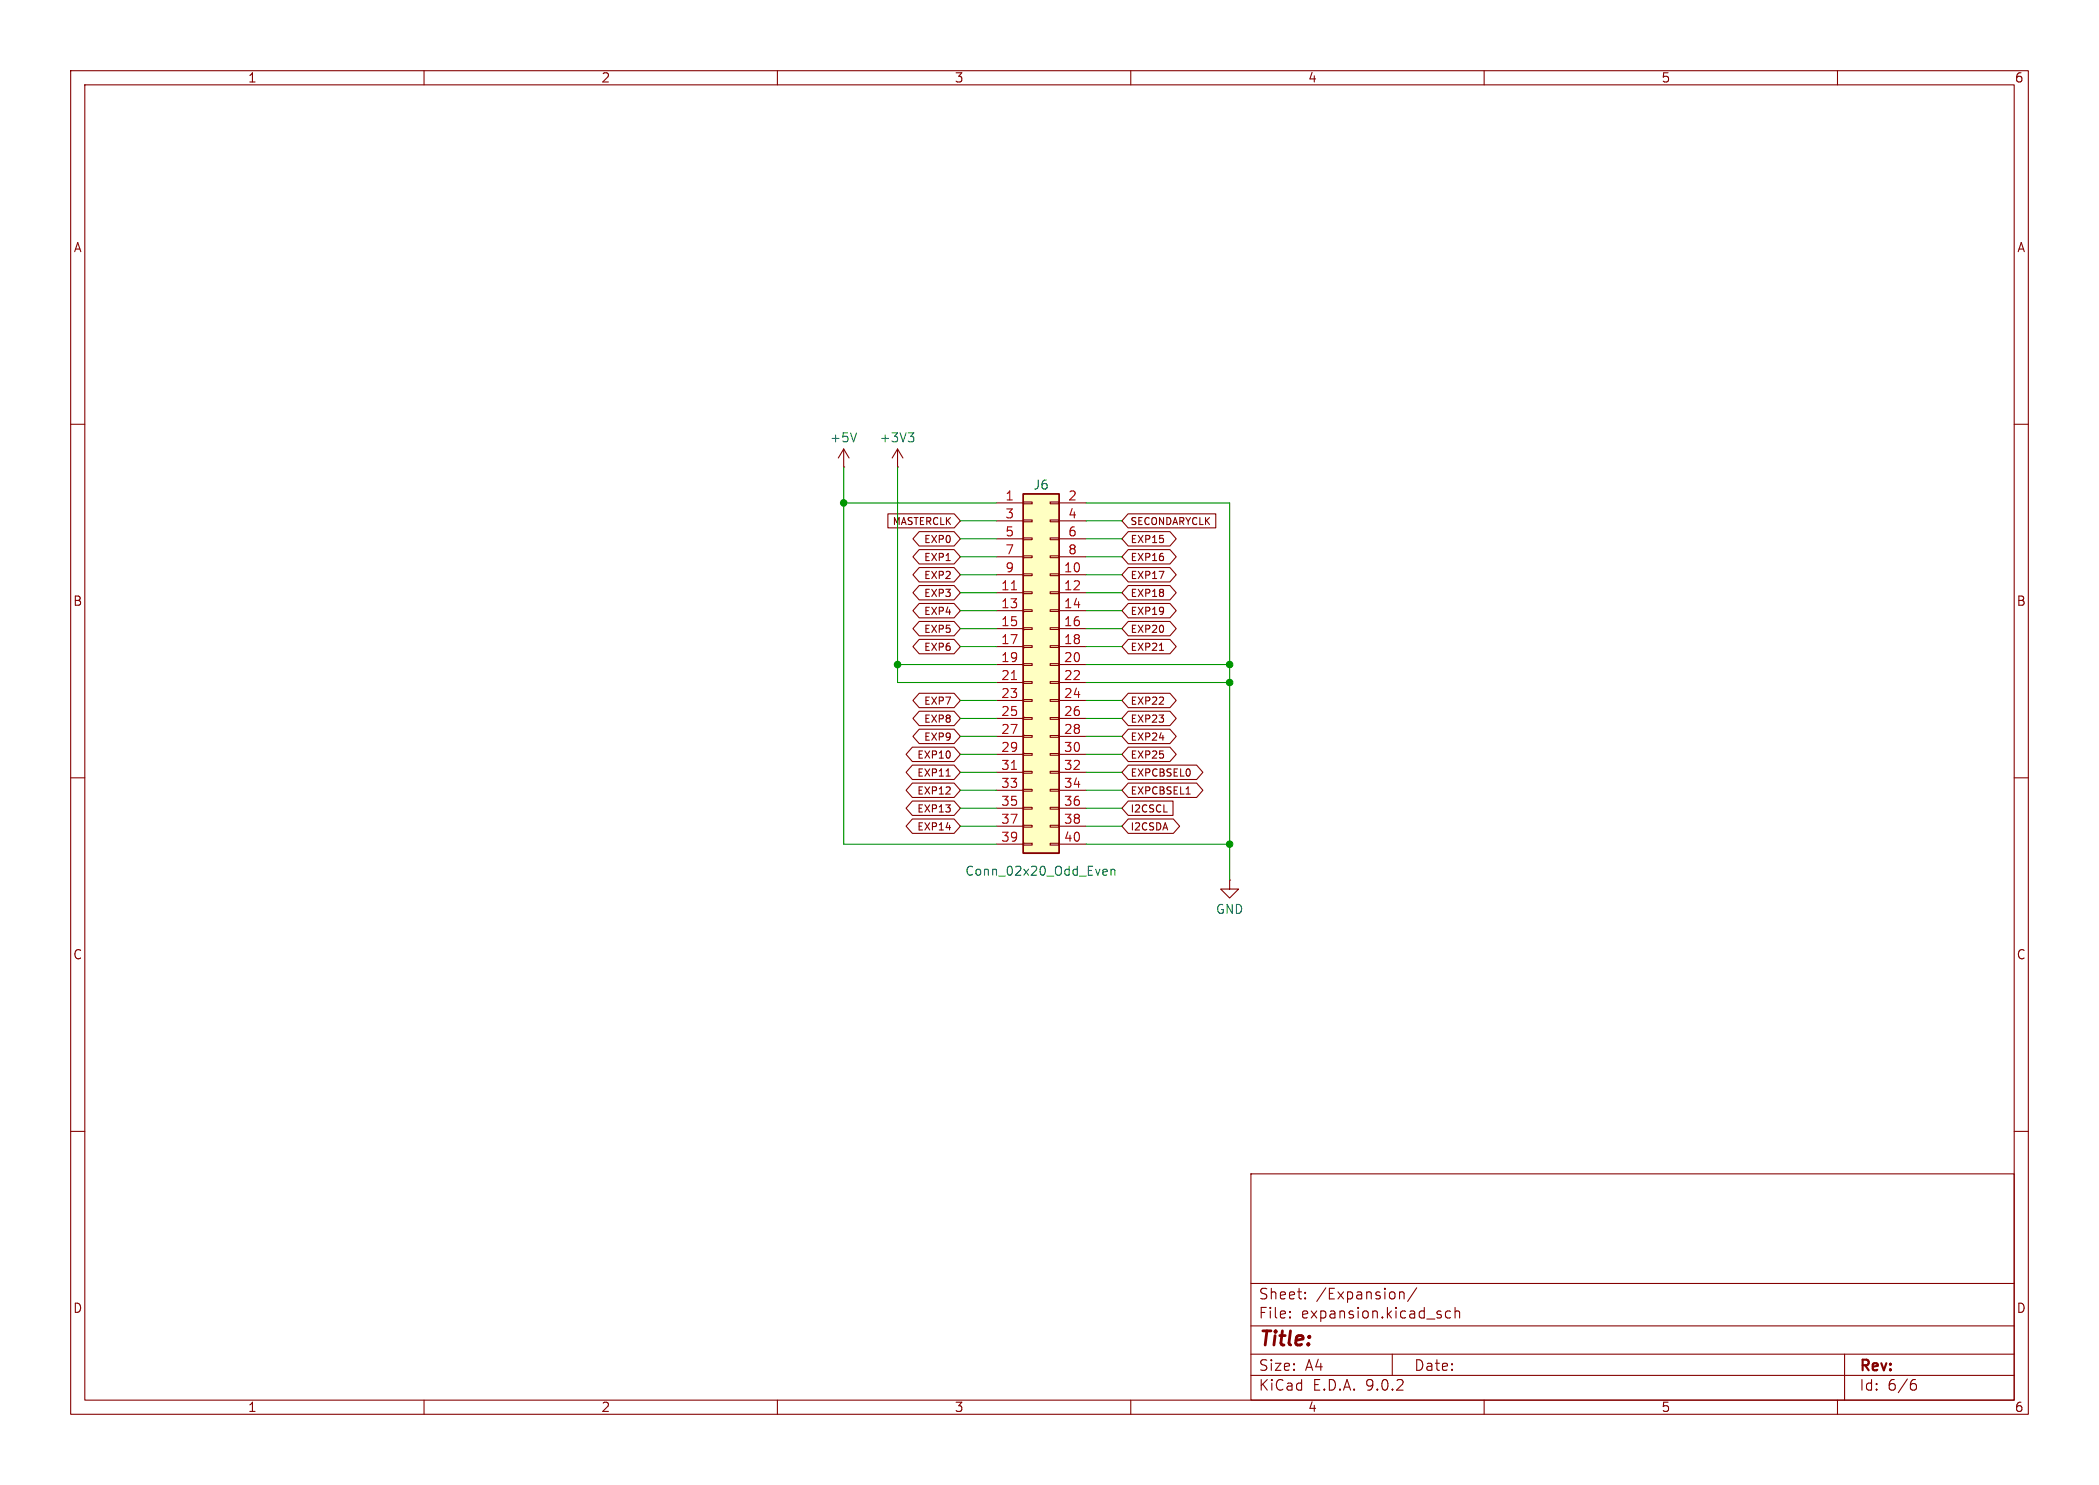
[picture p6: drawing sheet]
<svg xmlns="http://www.w3.org/2000/svg" width="297mm" height="210mm" viewBox="0 0 297 210" stroke-linecap="round" stroke-linejoin="round" font-family="sans-serif">
<g fill="none" stroke="#840000" stroke-width=".15">
<path d="M10 10h277v190h-277zM12 12h273v186h-273zM60 10v2M110 10v2M160 10v2M210 10v2M260 10v2M10 60h2M119.4 66h.1M119.4 63.5l-.8 1.3M119.4 63.5l.7 1.3M119.4 63.5v2.5"/>
<path d="M127 66h.1M127 63.5l-.8 1.3M127 63.5l.8 1.3M127 63.5v2.5M285 60h2M10 110h2M285 110h2M10 160h2M177 166h108v32h-108zM285 160h2M60 198v2M110 198v2"/>
<path d="M160 198v2M177 194.5h108M177 191.5h108M177 187.5h108M177 181.5h108M182.5 186.3h.1l-.1 .1M182.5 186.3v.1M182.5 185.5v.1M182.5 185.5h.1l-.1 .1M184.7 183.6v.1M184.7 183.6h-.1l.1 .1M184.7 182.8v.1"/>
<path d="M184.7 182.8h-.1l.1 .1M197 191.5v3M198 182.7v1M198 182.8a.37 .37 0 0 1 .7 .1v.8M200.5 182.1l-1.3 2M205.2 185.5l-.4-.1-.3 .3v.4l.2 .2 .1 .1 .4-.1M205.9 185.5a.37 .37 0 0 1 .6 .1v.8M205.9 184.9v1.5M210 198v2M260 198v2M261 191.5v6.5M270.6 195.7h.4l.2 .3-.1 .5-.2 .1h-.3"/>
<path d="M271 195.1l-.4 .1"/>
</g>
<path d="M121.2 61.2l-.4 1.3M128.5 61.2h.8l-.4 .5M129.1 61.7l.2 .2v.3l-.2 .3" fill="none" stroke="#006464" stroke-width=".15"/>
<path d="M144.8 69.9h5.1v50.8h-5.1z" fill="#ffffc2"/>
<path d="M144.8 69.9h5.1v50.8h-5.1z" fill="none" stroke="#840000" stroke-width=".25"/>
<g fill="none" stroke="#840000" stroke-width=".15">
<path d="M125.6 72.7h9.4l.9 1-.9 1h-9.4zM130.1 77.7h4.9l.9 1-.9 1.1h-4.9l-.9-1.1zM130.1 75.2h4.9l.9 1-.9 1h-4.9l-.9-1zM141 71.1h3.8M141 73.7h3.8M141 76.2h3.8M141 78.7h3.8M144.8 71h1.2v.2h-1.2zM144.8 73.5h1.2v.3h-1.2zM144.8 76.1h1.2v.2h-1.2zM144.8 78.6h1.2v.3h-1.2zM148.6 71h1.3v.2h-1.3z"/>
<path d="M148.6 73.5h1.3v.3h-1.3zM148.6 76.1h1.3v.2h-1.3zM148.6 78.6h1.3v.3h-1.3zM149.9 71.1h3.8M149.9 73.7h3.8M149.9 76.2h3.8M149.9 78.7h3.8M159.6 72.7h12.4v2h-12.4l-.9-1zM159.6 75.2h5.9l.9 1-.9 1h-5.9l-.9-1zM159.6 77.7h5.9l.9 1-.9 1.1h-5.9l-.9-1.1zM130.1 82.8h4.9l.9 1-.9 1h-4.9l-.9-1zM130.1 80.3h4.9l.9 1-.9 1h-4.9l-.9-1z"/>
<path d="M130.1 98h4.9l.9 1.1-.9 1h-4.9l-.9-1zM130.1 85.3h4.9l.9 1.1-.9 1h-4.9l-.9-1zM130.1 90.4h4.9l.9 1-.9 1.1h-4.9l-.9-1.1zM130.1 87.9h4.9l.9 1-.9 1h-4.9l-.9-1zM141 81.3h3.8M141 83.8h3.8M141 86.4h3.8M141 88.9h3.8M141 91.4h3.8M141 94h3.8M141 96.5h3.8M141 99.1h3.8"/>
<path d="M144.8 81.2h1.2v.2h-1.2zM144.8 83.7h1.2v.2h-1.2zM144.8 86.2h1.2v.3h-1.2zM144.8 88.8h1.2v.2h-1.2zM144.8 91.3h1.2v.3h-1.2zM144.8 93.9h1.2v.2h-1.2zM144.8 96.4h1.2v.2h-1.2zM144.8 98.9h1.2v.3h-1.2zM148.6 81.2h1.3v.2h-1.3zM148.6 83.7h1.3v.2h-1.3zM148.6 86.2h1.3v.3h-1.3zM148.6 88.8h1.3v.2h-1.3z"/>
<path d="M148.6 91.3h1.3v.3h-1.3zM148.6 93.9h1.3v.2h-1.3zM148.6 96.4h1.3v.2h-1.3zM148.6 98.9h1.3v.3h-1.3zM149.9 81.3h3.8M149.9 83.8h3.8M149.9 86.4h3.8M149.9 88.9h3.8M149.9 91.4h3.8M149.9 94h3.8M149.9 96.5h3.8M149.9 99.1h3.8"/>
<path d="M159.6 98h5.9l.9 1.1-.9 1h-5.9l-.9-1zM159.6 80.3h5.9l.9 1-.9 1h-5.9l-.9-1zM159.6 87.9h5.9l.9 1-.9 1h-5.9l-.9-1zM159.6 90.4h5.9l.9 1-.9 1.1h-5.9l-.9-1.1zM159.6 82.8h5.9l.9 1-.9 1h-5.9l-.9-1zM159.6 85.3h5.9l.9 1.1-.9 1h-5.9l-.9-1zM164.1 92h.5M129.1 110.7h5.9l.9 1.1-.9 1h-5.9l-.9-1zM129.1 115.8h5.9l.9 1-.9 1.1h-5.9l-.9-1.1zM129.1 113.3h5.9l.9 1-.9 1h-5.9l-.9-1zM129.1 108.2h5.9l.9 1-.9 1h-5.9l-.9-1zM129.1 105.7h5.9l.9 1-.9 1h-5.9l-.9-1z"/>
<path d="M130.1 103.1h4.9l.9 1-.9 1.1h-4.9l-.9-1.1zM130.1 100.6h4.9l.9 1-.9 1h-4.9l-.9-1zM133.9 109.8h.6M141 101.6h3.8M141 104.1h3.8M141 106.7h3.8M141 109.2h3.8M141 111.8h3.8M141 114.3h3.8M141 116.8h3.8M141 119.4h3.8M144.8 101.5h1.2v.2h-1.2z"/>
<path d="M144.8 104h1.2v.3h-1.2zM144.8 106.6h1.2v.2h-1.2zM144.8 109.1h1.2v.2h-1.2zM144.8 111.6h1.2v.3h-1.2zM144.8 114.2h1.2v.2h-1.2zM144.8 116.7h1.2v.3h-1.2zM144.8 119.3h1.2v.2h-1.2zM148.6 101.5h1.3v.2h-1.3zM148.6 104h1.3v.3h-1.3zM148.6 106.6h1.3v.2h-1.3zM148.6 109.1h1.3v.2h-1.3zM148.6 111.6h1.3v.3h-1.3z"/>
<path d="M148.6 114.2h1.3v.2h-1.3zM148.6 116.7h1.3v.3h-1.3zM148.6 119.3h1.3v.2h-1.3zM149.9 101.6h3.8M149.9 104.1h3.8M149.9 106.7h3.8M149.9 109.2h3.8M149.9 111.8h3.8M149.9 114.3h3.8M149.9 116.8h3.8M149.9 119.4h3.8M159.6 113.3h6.4v2h-6.4l-.9-1z"/>
<path d="M159.6 110.7h9.7l.9 1.1-.9 1h-9.7l-.9-1zM159.6 115.8h6.4l.9 1-.9 1.1h-6.4l-.9-1.1zM159.6 108.2h9.7l.9 1-.9 1h-9.7l-.9-1zM159.6 105.7h5.9l.9 1-.9 1h-5.9l-.9-1zM159.6 103.1h5.9l.9 1-.9 1.1h-5.9l-.9-1.1zM159.6 100.6h5.9l.9 1-.9 1h-5.9l-.9-1zM167.8 112.3h.6M174 124.5v1.2h1.3l-1.3 1.3-1.3-1.3h1.3M174 124.5h.1"/>
</g>
<path d="M143.1 83.4h.7M143.1 96.1h.7M143.1 108.8h.7" fill="none" stroke="#a90000" stroke-width=".15"/>
<path d="M156.2 122.9l.4 .1 .1 .2-.6 .1M156.6 123.7l-.4 .1M157.2 123l.2-.1 .3 .1 .1 .8M157.2 122.9v.9" fill="none" stroke="#006464" stroke-width=".15"/>
<g fill="none" stroke="#009600" stroke-width=".15">
<path d="M119.4 66v53.4h21.6M119.4 71.1h21.6M127 66v30.5h14M135.9 78.7h5.1M135.9 76.2h5.1M135.9 73.7h5.1M153.7 78.7h5M153.7 71.1h20.3v53.4M153.7 76.2h5M153.7 73.7h5M127 94h14M135.9 83.8h5.1"/>
<path d="M135.9 81.3h5.1M135.9 86.4h5.1M135.9 99.1h5.1M135.9 88.9h5.1M135.9 91.4h5.1M153.7 83.8h5M153.7 81.3h5M153.7 94h20.3M153.7 86.4h5M153.7 96.5h20.3M153.7 99.1h5M153.7 88.9h5"/>
<path d="M153.7 91.4h5M135.9 111.8h5.1M135.9 106.7h5.1M135.9 109.2h5.1M135.9 114.3h5.1M135.9 104.1h5.1M135.9 116.8h5.1M135.9 101.6h5.1M153.7 111.8h5M153.7 106.7h5M153.7 119.4h20.3M153.7 109.2h5"/>
<path d="M153.7 114.3h5M153.7 104.1h5M153.7 116.8h5M153.7 101.6h5"/>
</g>
<g fill="#009600" stroke="#009600" stroke-width=".15">
<circle cx="127" cy="94" r=".46"/>
<circle cx="119.4" cy="71.1" r=".46"/>
<circle cx="174" cy="94" r=".46"/>
<circle cx="174" cy="96.5" r=".46"/>
<circle cx="174" cy="119.4" r=".46"/>
</g>
<text font-size="2.8" fill="#840000" x="178" y="190.9">Title:</text>
<g font-size="2.1" fill="#840000">
<text x="178" y="184">Sheet:</text>
<text x="186.2" y="184">/Expansion/</text>
<text x="178" y="186.7">File:</text>
<text x="184.1" y="186.7">expansion.kicad_sch</text>
<text x="178" y="196.9">KiCad</text>
<text x="178" y="194.1">Size:</text>
<text x="184.7" y="194.1">A4</text>
<text x="185.7" y="196.9">E.D.A.</text>
<text x="193.3" y="196.9">9.0.2</text>
<text x="200" y="194.1">Date:</text>
<text x="263" y="194.3">Rev:</text>
<text x="263" y="196.9">Id:</text>
<text x="267.1" y="196.9">6/6</text>
</g>
<g font-size="1.8" fill="#840000">
<text x="35" y="11.9">1</text>
<text x="85" y="11.9">2</text>
<text x="135" y="11.9">3</text>
<text x="185" y="11.9">4</text>
<text x="235" y="11.9">5</text>
<text x="285" y="11.9">6</text>
<text x="10.3" y="35.9">A</text>
<text x="285.3" y="35.9">A</text>
<text x="10.3" y="85.9">B</text>
<text x="285.3" y="85.9">B</text>
<text x="10.3" y="135.9">C</text>
<text x="285.3" y="135.9">C</text>
<text x="10.3" y="185.9">D</text>
<text x="285.3" y="185.9">D</text>
<text x="35" y="199.9">1</text>
<text x="85" y="199.9">2</text>
<text x="135" y="199.9">3</text>
<text x="185" y="199.9">4</text>
<text x="235" y="199.9">5</text>
<text x="285" y="199.9">6</text>
</g>
<g font-size="1.8" fill="#006464">
<text x="117.3" y="62.8">+5V</text>
<text x="124.4" y="62.8">+3V3</text>
<text x="146.1" y="69.4">J6</text>
<text x="136.5" y="124.1">Conn_02x20_Odd_Even</text>
<text x="172" y="129.5">GND</text>
</g>
<g font-size="1.8" fill="#a90000">
<text x="142.2" y="70.9">1</text>
<text x="151.1" y="70.9">2</text>
<text x="142.2" y="73.4">3</text>
<text x="142.2" y="75.9">5</text>
<text x="151.1" y="73.4">4</text>
<text x="151.1" y="75.9">6</text>
<text x="141.6" y="83.6">11</text>
<text x="142.2" y="78.5">7</text>
<text x="142.2" y="81">9</text>
<text x="150.5" y="81">10</text>
<text x="150.5" y="83.6">12</text>
<text x="151.1" y="78.5">8</text>
<text x="141.6" y="86.1">13</text>
<text x="141.6" y="88.6">15</text>
<text x="150.5" y="86.1">14</text>
<text x="150.5" y="88.6">16</text>
<text x="141.6" y="91.2">17</text>
<text x="141.6" y="93.7">19</text>
<text x="150.5" y="91.2">18</text>
<text x="150.5" y="93.7">20</text>
<text x="141.6" y="96.3">21</text>
<text x="141.6" y="98.8">23</text>
<text x="141.6" y="101.3">25</text>
<text x="150.5" y="96.3">22</text>
<text x="150.5" y="98.8">24</text>
<text x="150.5" y="101.3">26</text>
<text x="141.6" y="103.9">27</text>
<text x="141.6" y="106.4">29</text>
<text x="150.5" y="103.9">28</text>
<text x="150.5" y="106.4">30</text>
<text x="141.6" y="109">31</text>
<text x="141.6" y="111.5">33</text>
<text x="150.5" y="109">32</text>
<text x="150.5" y="111.5">34</text>
<text x="141.6" y="114">35</text>
<text x="141.6" y="116.6">37</text>
<text x="141.6" y="119.1">39</text>
<text x="150.5" y="114">36</text>
<text x="150.5" y="116.6">38</text>
<text x="150.5" y="119.1">40</text>
</g>
<g font-size="1.4" fill="#840000">
<text x="126.2" y="74.5">MASTERCLK</text>
<text x="130.6" y="77">EXP0</text>
<text x="159.9" y="74.5">SECONDARYCLK</text>
<text x="159.9" y="77">EXP15</text>
<text x="130.6" y="79.5">EXP1</text>
<text x="130.6" y="82.1">EXP2</text>
<text x="159.9" y="79.5">EXP16</text>
<text x="159.9" y="82.1">EXP17</text>
<text x="130.6" y="84.6">EXP3</text>
<text x="130.6" y="87.2">EXP4</text>
<text x="130.6" y="89.7">EXP5</text>
<text x="159.9" y="89.7">EXP20</text>
<text x="159.9" y="84.6">EXP18</text>
<text x="159.9" y="87.2">EXP19</text>
<text x="130.6" y="92.2">EXP6</text>
<text x="159.9" y="92.2">EXP21</text>
<text x="130.6" y="99.9">EXP7</text>
<text x="159.9" y="99.9">EXP22</text>
<text x="129.7" y="107.5">EXP10</text>
<text x="130.6" y="104.9">EXP9</text>
<text x="130.6" y="102.4">EXP8</text>
<text x="159.9" y="107.5">EXP25</text>
<text x="159.9" y="104.9">EXP24</text>
<text x="159.9" y="102.4">EXP23</text>
<text x="129.7" y="112.6">EXP12</text>
<text x="129.7" y="110">EXP11</text>
<text x="159.9" y="112.6">EXPCBSEL1</text>
<text x="159.9" y="110">EXPCBSEL0</text>
<text x="129.7" y="117.6">EXP14</text>
<text x="129.7" y="115.1">EXP13</text>
<text x="159.9" y="115.1">I2CSCL</text>
<text x="159.9" y="117.6">I2CSDA</text>
</g>
</svg>
